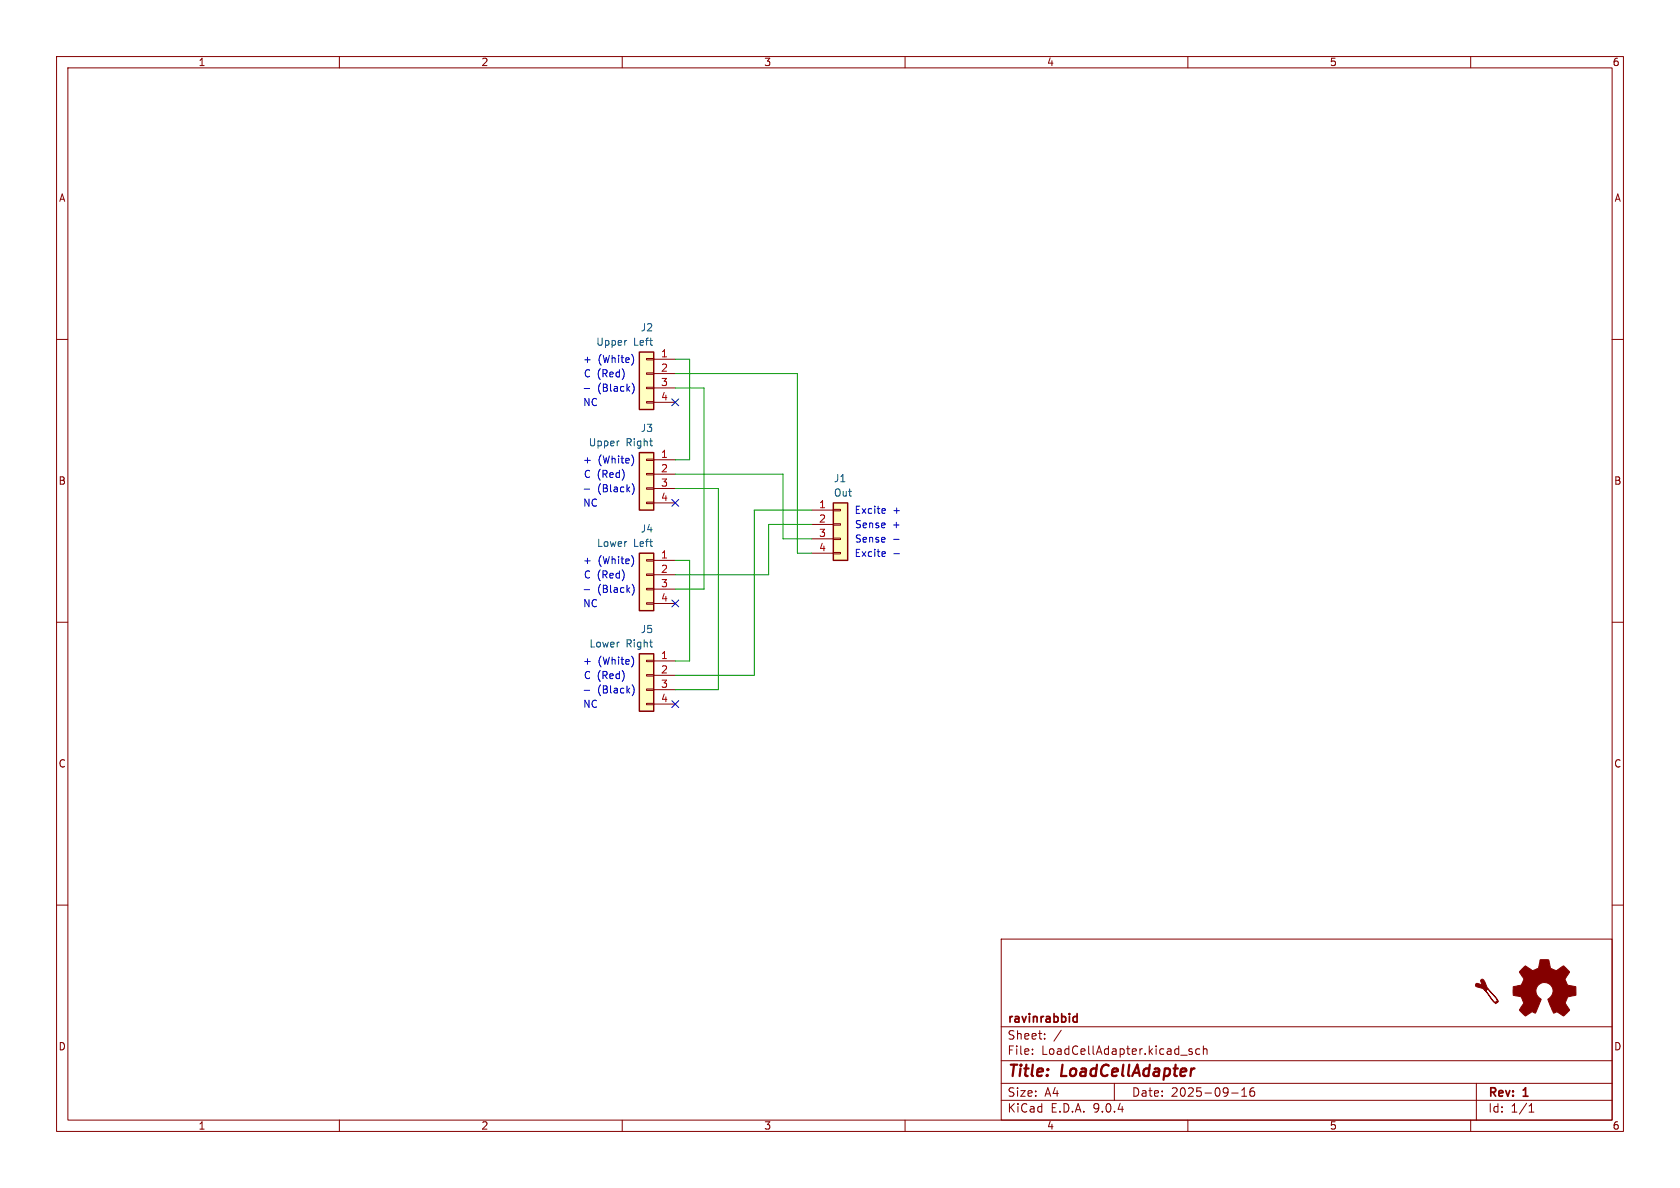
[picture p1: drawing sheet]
<svg xmlns="http://www.w3.org/2000/svg" width="297mm" height="210mm" viewBox="0 0 297 210" stroke-linecap="round" stroke-linejoin="round" font-family="sans-serif">
<g fill="none" stroke="#840000" stroke-width=".18">
<path d="M10 10h277v190h-277zM12 12h273v186h-273zM60 10v2M110 10v2M160 10v2M210 10v2M260 10v2M10 60h2M285 60h2M10 110h2M285 110h2M10 160h2"/>
<path d="M177 166h108v32h-108zM285 160h2M60 198v2M110 198v2M160 198v2M177 194.5h108M177 191.5h108M177 187.5h108M177 181.5h108M182.5 186.3v.1M182.5 185.5v.1M184.7 183.6v.1"/>
<path d="M184.7 182.8v.1M187.6 182.1l-1.3 2M197 191.5v3M210 198v2M210.7 185.5l-.3-.1-.2 .2v.2l.5 .2v.3h-.5M212.1 185.5l-.4-.1-.3 .3v.4l.1 .2h.6M212.7 185.5l.3-.1 .3 .1 .1 .9M212.7 184.9v1.5M217.7 193.2h1.2M219.5 193.8h.9M219.5 192.7l.5-.4v1.5M221.7 192.3a.59 .59 0 0 0-.7 .6v.6l.1 .2 .4 .1 .2-.1 .1-.5-.1-.3h-.5l-.2 .3"/>
<path d="M260 198v2M261 191.5v6.5M270.3 196.6h.9M270.3 195.5l.4-.4v1.5"/>
</g>
<path d="M190 179.7l.4 .1M190.4 179.2v1.5M190.4 180.6l-.4 .1" fill="none" stroke="#840000" stroke-width=".3"/>
<path d="M113 97.8h2.6v10.2h-2.6z" fill="#ffffc2"/>
<path d="M113 97.8h2.6v10.2h-2.6z" fill="none" stroke="#840000" stroke-width=".25"/>
<path d="M114.3 98.9h1.3v.3h-1.3zM115.6 99.1h3.8M114.3 101.5h1.3v.2h-1.3zM114.3 104h1.3v.3h-1.3zM114.3 106.6h1.3v.2h-1.3zM115.6 101.6h3.8M115.6 104.1h3.8M115.6 106.7h3.8" fill="none" stroke="#840000" stroke-width=".18"/>
<g fill="#840000" stroke="#840000" stroke-width=".18">
<path d="M261 173.9h.4l.8 .4-.4-.7a.34 .34 0 0 1 .3-.5 .34 .34 0 0 1 .3 .4l.6 1.2 1.6 1.8 .2 .4 .1 .1h-.2l.1 .2h-.2v.2l-.2-.2v.2v-.1l-.5-.4-1.4-1.8 1.1 1.4a.84 .84 0 0 0 .8 .6 .4 .4 0 0 0 .3-.3 .4 .4 0 0 0-.3-.4l-1.4-1.6-.1 .2-.2-.1v.2h-.2l-.4-.4-1.1-.3-.1-.1z"/>
<path d="M269.1 171.2l.6-.5 .9 .6a.62 .62 0 0 0 1 0l.2-.1a1.62 1.62 0 0 0 .4-1.3l.1-.3 1.5 .1 .2 .7a.74 .74 0 0 0 .6 1l.5 .2 1.3-.9 1.1 1.1-.4 .7a.75 .75 0 0 0-.2 1.2l.2 .4 1.5 .3v1.5l-1.4 .3-.1 .1a1.23 1.23 0 0 0-.3 1.2l.7 1-.1 .2-1 .9-.8-.5a.54 .54 0 0 0-.9 0l-1-2.4a2.33 2.33 0 0 0 .8-1.9 1.54 1.54 0 0 0-2.5-.7 1.54 1.54 0 0 0 .5 2.6l-1.1 2.4a.69 .69 0 0 0-1.1 .1l-.6 .4-1.1-1.1 .8-1.2-.2-.5a.71 .71 0 0 0-1-.7l-.7-.2v-1.5l.5-.1a1.11 1.11 0 0 0 1.2-.7 .72 .72 0 0 0-.2-1.2l-.4-.6z"/>
</g>
<path d="M147.3 88.9h2.6v10.2h-2.6z" fill="#ffffc2"/>
<path d="M147.3 88.9h2.6v10.2h-2.6z" fill="none" stroke="#840000" stroke-width=".25"/>
<path d="M143.5 90.2h3.8M143.5 92.7h3.8M143.5 95.3h3.8M143.5 97.8h3.8M147.3 90h1.3v.3h-1.3zM147.3 92.6h1.3v.2h-1.3zM147.3 95.1h1.3v.3h-1.3zM147.3 97.7h1.3v.2h-1.3z" fill="none" stroke="#840000" stroke-width=".18"/>
<path d="M113 115.6h2.6v10.1h-2.6z" fill="#ffffc2"/>
<path d="M113 115.6h2.6v10.1h-2.6z" fill="none" stroke="#840000" stroke-width=".25"/>
<path d="M114.3 116.7h1.3v.3h-1.3zM114.3 119.3h1.3v.2h-1.3zM115.6 116.8h3.8M115.6 119.4h3.8M114.3 121.8h1.3v.2h-1.3zM114.3 124.3h1.3v.3h-1.3zM115.6 121.9h3.8M115.6 124.5h3.8" fill="none" stroke="#840000" stroke-width=".18"/>
<path d="M113 80h2.6v10.2h-2.6z" fill="#ffffc2"/>
<path d="M113 80h2.6v10.2h-2.6z" fill="none" stroke="#840000" stroke-width=".25"/>
<path d="M114.3 81.2h1.3v.2h-1.3zM114.3 83.7h1.3v.2h-1.3zM114.3 86.2h1.3v.3h-1.3zM114.3 88.8h1.3v.2h-1.3zM115.6 81.3h3.8M115.6 83.8h3.8M115.6 86.4h3.8M115.6 88.9h3.8" fill="none" stroke="#840000" stroke-width=".18"/>
<path d="M109.4 78h.1" fill="none" stroke="#006464" stroke-width=".18"/>
<path d="M113 62.2h2.6v10.2h-2.6z" fill="#ffffc2"/>
<path d="M113 62.2h2.6v10.2h-2.6z" fill="none" stroke="#840000" stroke-width=".25"/>
<path d="M114.3 63.4h1.3v.2h-1.3zM114.3 65.9h1.3v.3h-1.3zM114.3 68.5h1.3v.2h-1.3zM114.3 71h1.3v.2h-1.3zM115.6 63.5h3.8M115.6 66h3.8M115.6 68.6h3.8M115.6 71.1h3.8" fill="none" stroke="#840000" stroke-width=".18"/>
<path d="M110.7 60.2h.1" fill="none" stroke="#006464" stroke-width=".18"/>
<path d="M119.4 63.5h2.5v17.8h-2.5M119.4 66h21.6v31.8h2.5M119.4 68.6h5.1v35.5h-5.1M119.4 99.1h2.5v17.7h-2.5M119.4 86.4h7.6v35.5h-7.6M119.4 83.8h19v11.5h5.1M143.5 90.2h-10.2v29.2h-13.9M143.5 92.7h-7.6v8.9h-16.5" fill="none" stroke="#009600" stroke-width=".18"/>
<path d="M118.8 70.5l1.2 1.2M120 70.5l-1.2 1.2M118.8 88.3l1.2 1.2M120 88.3l-1.2 1.2M118.8 106.1l1.2 1.2M120 106.1l-1.2 1.2M118.8 123.9l1.2 1.2M120 123.9l-1.2 1.2" fill="none" stroke="#000084" stroke-width=".18"/>
<g fill="none" stroke="#0000c2" stroke-width=".18">
<path d="M103.3 68.7h.9M111.7 67.7a1.46 1.46 0 0 1 0 1.9M111.9 63l.1 .5-.1 .7M103.3 86.5h.9M111.7 85.5a1.46 1.46 0 0 1 0 1.9M111.9 80.8l.1 .5-.1 .7M111.9 98.6l.1 .4-.1 .8M156.3 97.5l.2 .3-.6 .2M156.3 89.9l.2 .3-.6 .1M156.5 98.3l-.2 .1M156.5 90.7l-.2 .1M158 95.3h.9"/>
<path d="M158 97.9h1M103.3 104.2h.9M111.7 103.3a1.46 1.46 0 0 1 0 1.9M111.9 116.3l.1 .5-.1 .7M103.3 122h.9M111.7 121.1a1.46 1.46 0 0 1 0 1.9"/>
</g>
<g font-size="2.8" fill="#840000">
<text x="178" y="190.9">Title:</text>
<text x="187.7" y="190.9">LoadCellAdapter</text>
</g>
<g font-size="2.1" fill="#840000">
<text x="178" y="184">Sheet:</text>
<text x="178" y="181.2">ravinrabbid</text>
<text x="178" y="186.7">File:</text>
<text x="184.1" y="186.7">LoadCellAdapter.kicad_sch</text>
<text x="178" y="196.9">KiCad</text>
<text x="178" y="194.1">Size:</text>
<text x="184.7" y="194.1">A4</text>
<text x="185.7" y="196.9">E.D.A.</text>
<text x="193.3" y="196.9">9.0.4</text>
<text x="200" y="194.1">Date:</text>
<text x="207" y="194.1">2025-09-16</text>
<text x="263" y="194.3">Rev:</text>
<text x="263" y="196.9">Id:</text>
<text x="267.1" y="196.9">1/1</text>
<text x="269.4" y="194.3">1</text>
</g>
<g font-size="1.8" fill="#840000">
<text x="35" y="11.9">1</text>
<text x="85" y="11.9">2</text>
<text x="135" y="11.9">3</text>
<text x="185" y="11.9">4</text>
<text x="235" y="11.9">5</text>
<text x="285" y="11.9">6</text>
<text x="10.3" y="35.9">A</text>
<text x="285.3" y="35.9">A</text>
<text x="10.3" y="85.9">B</text>
<text x="285.3" y="85.9">B</text>
<text x="10.3" y="135.9">C</text>
<text x="285.3" y="135.9">C</text>
<text x="10.3" y="185.9">D</text>
<text x="285.3" y="185.9">D</text>
<text x="35" y="199.9">1</text>
<text x="85" y="199.9">2</text>
<text x="135" y="199.9">3</text>
<text x="185" y="199.9">4</text>
<text x="235" y="199.9">5</text>
<text x="285" y="199.9">6</text>
</g>
<g font-size="1.8" fill="#006464">
<text x="113.2" y="58.8">J2</text>
<text x="105.3" y="61.3">Upper</text>
<text x="112" y="61.3">Left</text>
<text x="113.2" y="76.6">J3</text>
<text x="104" y="79.1">Upper</text>
<text x="110.7" y="79.1">Right</text>
<text x="147.3" y="85.4">J1</text>
<text x="147.3" y="88">Out</text>
<text x="113.2" y="94.3">J4</text>
<text x="105.4" y="96.9">Lower</text>
<text x="112" y="96.9">Left</text>
<text x="113.2" y="112.1">J5</text>
<text x="104.1" y="114.7">Lower</text>
<text x="110.7" y="114.7">Right</text>
</g>
<g font-size="1.8" fill="#0000c2">
<text x="103" y="64.4">+</text>
<text x="105.7" y="64.4">(White)</text>
<text x="103" y="72">NC</text>
<text x="103.1" y="66.9">C (Red)</text>
<text x="105.6" y="69.4">(Black)</text>
<text x="103" y="82.1">+</text>
<text x="105.7" y="82.1">(White)</text>
<text x="103" y="89.8">NC</text>
<text x="103.1" y="84.7">C (Red)</text>
<text x="105.6" y="87.2">(Black)</text>
<text x="151" y="91">Excite</text>
<text x="151" y="93.6">Sense</text>
<text x="157.8" y="93.6">+</text>
<text x="157.8" y="91">+</text>
<text x="103" y="99.9">+</text>
<text x="105.7" y="99.9">(White)</text>
<text x="151" y="98.7">Excite</text>
<text x="151" y="96.1">Sense</text>
<text x="103" y="107.5">NC</text>
<text x="103.1" y="102.5">C (Red)</text>
<text x="105.6" y="105">(Black)</text>
<text x="103" y="117.7">+</text>
<text x="105.7" y="117.7">(White)</text>
<text x="103" y="125.3">NC</text>
<text x="103.1" y="120.2">C (Red)</text>
<text x="105.6" y="122.8">(Black)</text>
</g>
<g font-size="1.8" fill="#a90000">
<text x="116.8" y="63.2">1</text>
<text x="116.8" y="65.8">2</text>
<text x="116.8" y="68.3">3</text>
<text x="116.8" y="70.9">4</text>
<text x="116.8" y="81">1</text>
<text x="116.8" y="83.6">2</text>
<text x="116.8" y="86.1">3</text>
<text x="116.8" y="88.6">4</text>
<text x="144.7" y="89.9">1</text>
<text x="144.7" y="92.5">2</text>
<text x="144.7" y="95">3</text>
<text x="116.8" y="98.8">1</text>
<text x="116.8" y="101.3">2</text>
<text x="144.7" y="97.5">4</text>
<text x="116.8" y="103.9">3</text>
<text x="116.8" y="106.4">4</text>
<text x="116.8" y="116.6">1</text>
<text x="116.8" y="119.1">2</text>
<text x="116.8" y="121.7">3</text>
<text x="116.8" y="124.2">4</text>
</g>
</svg>
